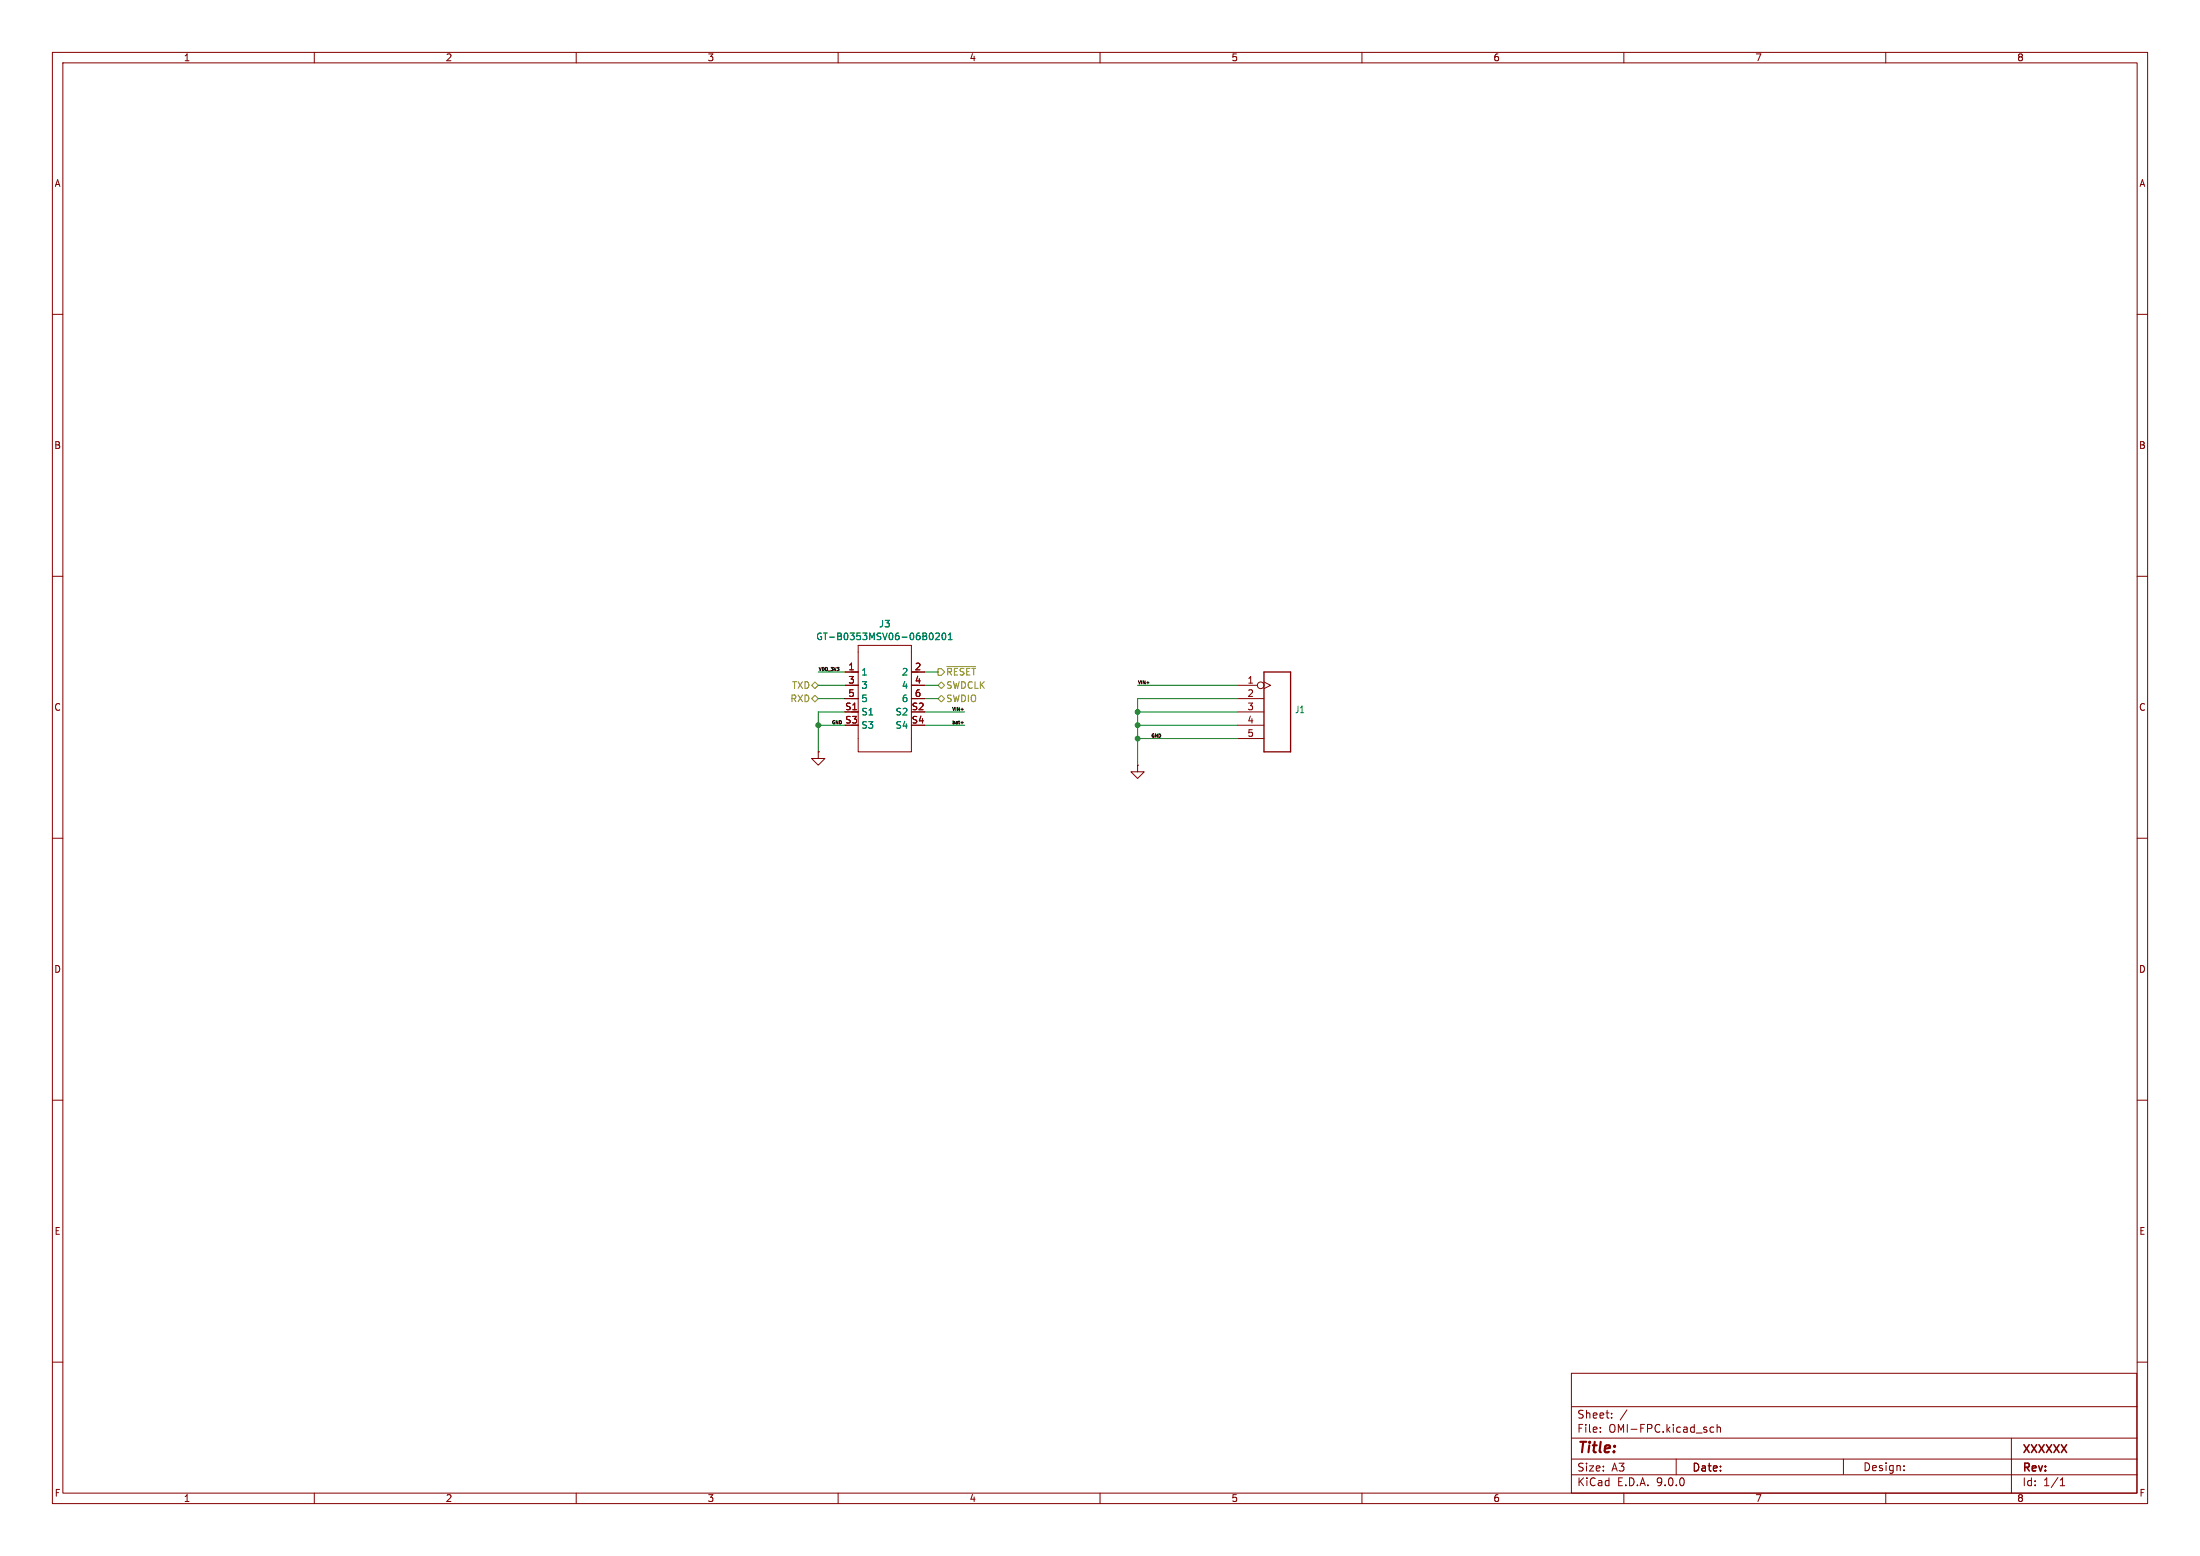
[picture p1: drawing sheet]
<svg xmlns="http://www.w3.org/2000/svg" width="420mm" height="297mm" viewBox="0 0 420 297" stroke-linecap="round" stroke-linejoin="round" font-family="sans-serif">
<g fill="none" stroke="#840000" stroke-width=".19">
<path d="M10 10h400v277h-400zM12 12h396v273h-396zM60 10v2M110 10v2M160 10v2M210 10v2M260 10v2M310 10v2M360 10v2M10 60h2M408 60h2M10 110h2"/>
<path d="M408 110h2M161.3 130.8h2.5M161.3 133.4h2.5M161.3 135.9h2.5M161.3 128.3h2.5M163.8 123.2h10.2v20.3h-10.2zM174 130.8h2.5M174 133.4h2.5M174 128.3h2.5M236.2 130.8h3.8M236.2 133.4h5.1M236.2 135.9h5.1"/>
<path d="M236.2 138.4h5.1M241.3 130.2l1.3 .6-1.3 .6M10 160h2M156.2 143.5v1.3h1.3l-1.3 1.3-1.3-1.3h1.3M156.2 143.5h.1M217.2 146.1v1.2h1.2l-1.2 1.3-1.3-1.3h1.3M217.2 146.1h.1M236.2 141h5.1M408 160h2M10 210h2M408 210h2M10 260h2"/>
<path d="M300 262.1h107.9v22.9h-107.9zM300 278.5h108M300 274.5h108M300 268.5h108M305.5 273.2v.2M305.5 272.5v.1M307.7 270.5v.2M307.7 269.8v.1M310.6 269.1l-1.3 1.9M320 278.5v3M327.2 272.5l-.5-.1-.3 .3 .2 .6h.6M327.8 272.5l.2-.1 .4 .1v.9"/>
<path d="M327.8 271.9v1.5M351.9 278.5v2.9M363.5 279.8v.1M384 274.5v4M384 278.5v6.5M408 260h2M60 285v2M110 285v2M160 285v2M210 285v2M260 285v2M300 281.5h108"/>
<path d="M310 285v2M360 285v2M363.5 280.6v.1M393.3 283.6h.9M393.3 282.5l.4-.4v1.5"/>
<circle cx="240.7" cy="130.8" r=".63"/>
</g>
<path d="M241.3 128.3h5.1v15.2h-5.1z" fill="none" stroke="#840000" stroke-width=".25"/>
<path d="M177.6 120.9l.1-.1a.68 .68 0 0 1 .4 .7 .68 .68 0 0 1-.4 .6l-.1-.1M178.6 121l.5-.2 .2 .4-.7 .9h.7M179.9 121l.2-.2a.68 .68 0 0 1 .5 .7 .68 .68 0 0 1-.5 .6l-.3-.5zM181 122.1h.8M181 121.2l.4-.4v1.3" fill="none" stroke="#008484" stroke-width=".19"/>
<path d="M154.9 130.8l.7-.6 .6 .6-.6 .6zM154.9 133.4l.7-.7 .6 .7-.6 .6zM179.1 130.8l.6-.6 .6 .6-.6 .6zM179.1 127.6h.6l.6 .7-.6 .6h-.6zM179.7 132.7l.6 .7-.6 .6-.6-.6zM180.8 127.2h5.4" fill="none" stroke="#848400" stroke-width=".19"/>
<path d="M183.4 137.9h.5M183.4 135.4h.5M183.7 137.7v.5" fill="none" stroke="#000" stroke-width=".19"/>
<g fill="none" stroke="#008400" stroke-width=".19">
<path d="M156.2 133.4h5.1M156.2 130.8h5.1M156.2 138.4h5.1M156.2 128.3h5.1M161.3 135.9h-5.1v7.6M176.5 133.4h2.6M176.5 130.8h2.6M176.5 135.9h7.6M176.5 138.4h7.6M176.5 128.3h2.6M217.2 130.8h19M217.2 135.9h19"/>
<path d="M217.2 138.4h19M236.2 133.4h-19v12.7M217.2 141h19"/>
</g>
<g fill="#008400" stroke="#008400" stroke-width=".19">
<circle cx="217.2" cy="138.4" r=".46"/>
<circle cx="217.2" cy="141" r=".46"/>
<circle cx="217.2" cy="135.9" r=".46"/>
<circle cx="156.2" cy="138.4" r=".46"/>
</g>
<text font-size="2.8" fill="#840000" x="301" y="277.9">Title:</text>
<g font-size="2.1" fill="#840000">
<text x="301" y="273.7">File:</text>
<text x="301" y="271">Sheet:</text>
<text x="307.1" y="273.7">OMI-FPC.kicad_sch</text>
<text x="301" y="281.1">Size:</text>
<text x="307.6" y="281.1">A3</text>
<text x="323" y="281.1">Date:</text>
<text x="355.6" y="281">Design:</text>
<text x="386" y="277.8">XXXXXX</text>
<text x="386" y="281.3">Rev:</text>
<text x="301" y="283.9">KiCad</text>
<text x="308.7" y="283.9">E.D.A.</text>
<text x="316.3" y="283.9">9.0.0</text>
<text x="386" y="283.9">Id:</text>
<text x="390.1" y="283.9">1/1</text>
</g>
<g font-size="1.8" fill="#840000">
<text x="35" y="11.9">1</text>
<text x="85" y="11.9">2</text>
<text x="135" y="11.9">3</text>
<text x="185" y="11.9">4</text>
<text x="235" y="11.9">5</text>
<text x="285" y="11.9">6</text>
<text x="335" y="11.9">7</text>
<text x="385" y="11.9">8</text>
<text x="10.3" y="35.9">A</text>
<text x="408.3" y="35.9">A</text>
<text x="10.3" y="85.9">B</text>
<text x="408.2" y="85.9">B</text>
<text x="161.9" y="128">1</text>
<text x="161.9" y="130.6">3</text>
<text x="174.6" y="128">2</text>
<text x="174.6" y="130.6">4</text>
<text x="238.1" y="130.6">1</text>
<text x="10.3" y="135.9">C</text>
<text x="161.2" y="135.6">S1</text>
<text x="161.9" y="133.1">5</text>
<text x="173.9" y="135.6">S2</text>
<text x="174.6" y="133.1">6</text>
<text x="238.1" y="133.1">2</text>
<text x="238.1" y="135.6">3</text>
<text x="408.2" y="135.9">C</text>
<text x="161.2" y="138.2">S3</text>
<text x="173.9" y="138.2">S4</text>
<text x="238.1" y="138.2">4</text>
<text x="238.1" y="140.7">5</text>
<text x="10.3" y="185.9">D</text>
<text x="408.2" y="185.9">D</text>
<text x="10.3" y="235.9">E</text>
<text x="408.3" y="235.9">E</text>
<text x="10.3" y="285.9">F</text>
<text x="35" y="286.9">1</text>
<text x="85" y="286.9">2</text>
<text x="135" y="286.9">3</text>
<text x="185" y="286.9">4</text>
<text x="235" y="286.9">5</text>
<text x="285" y="286.9">6</text>
<text x="335" y="286.9">7</text>
<text x="385" y="286.9">8</text>
<text x="408.3" y="285.9">F</text>
</g>
<g font-size="1.8" fill="#008484">
<text x="167.7" y="120">J3</text>
<text x="155.7" y="122.4">GT-B0353MSV06-06B0201</text>
<text x="164.3" y="129.1">1</text>
<text x="164.3" y="131.7">3</text>
<text x="172.1" y="129.1">2</text>
<text x="172.1" y="131.7">4</text>
<text x="164.3" y="134.2">5</text>
<text x="164.3" y="136.8">S1</text>
<text x="170.9" y="136.8">S2</text>
<text x="172.1" y="134.2">6</text>
<text x="247.1" y="136.3">J1</text>
<text x="164.3" y="139.3">S3</text>
<text x="170.9" y="139.3">S4</text>
</g>
<g font-size="1.8" fill="#848400">
<text x="151.1" y="131.7">TXD</text>
<text x="180.5" y="131.7">SWDCLK</text>
<text x="180.5" y="129.1">~{RESET}</text>
<text x="150.8" y="134.2">RXD</text>
<text x="180.5" y="134.2">SWDIO</text>
</g>
<g font-size=".9">
<text x="156.2" y="128.1">VDD_3V3</text>
<text x="217.2" y="130.6">VIN+</text>
<text x="181.6" y="135.7">VIN+</text>
<text x="158.7" y="138.3">GND</text>
<text x="181.6" y="138.3">bat+</text>
<text x="219.7" y="140.8">GND</text>
</g>
</svg>
